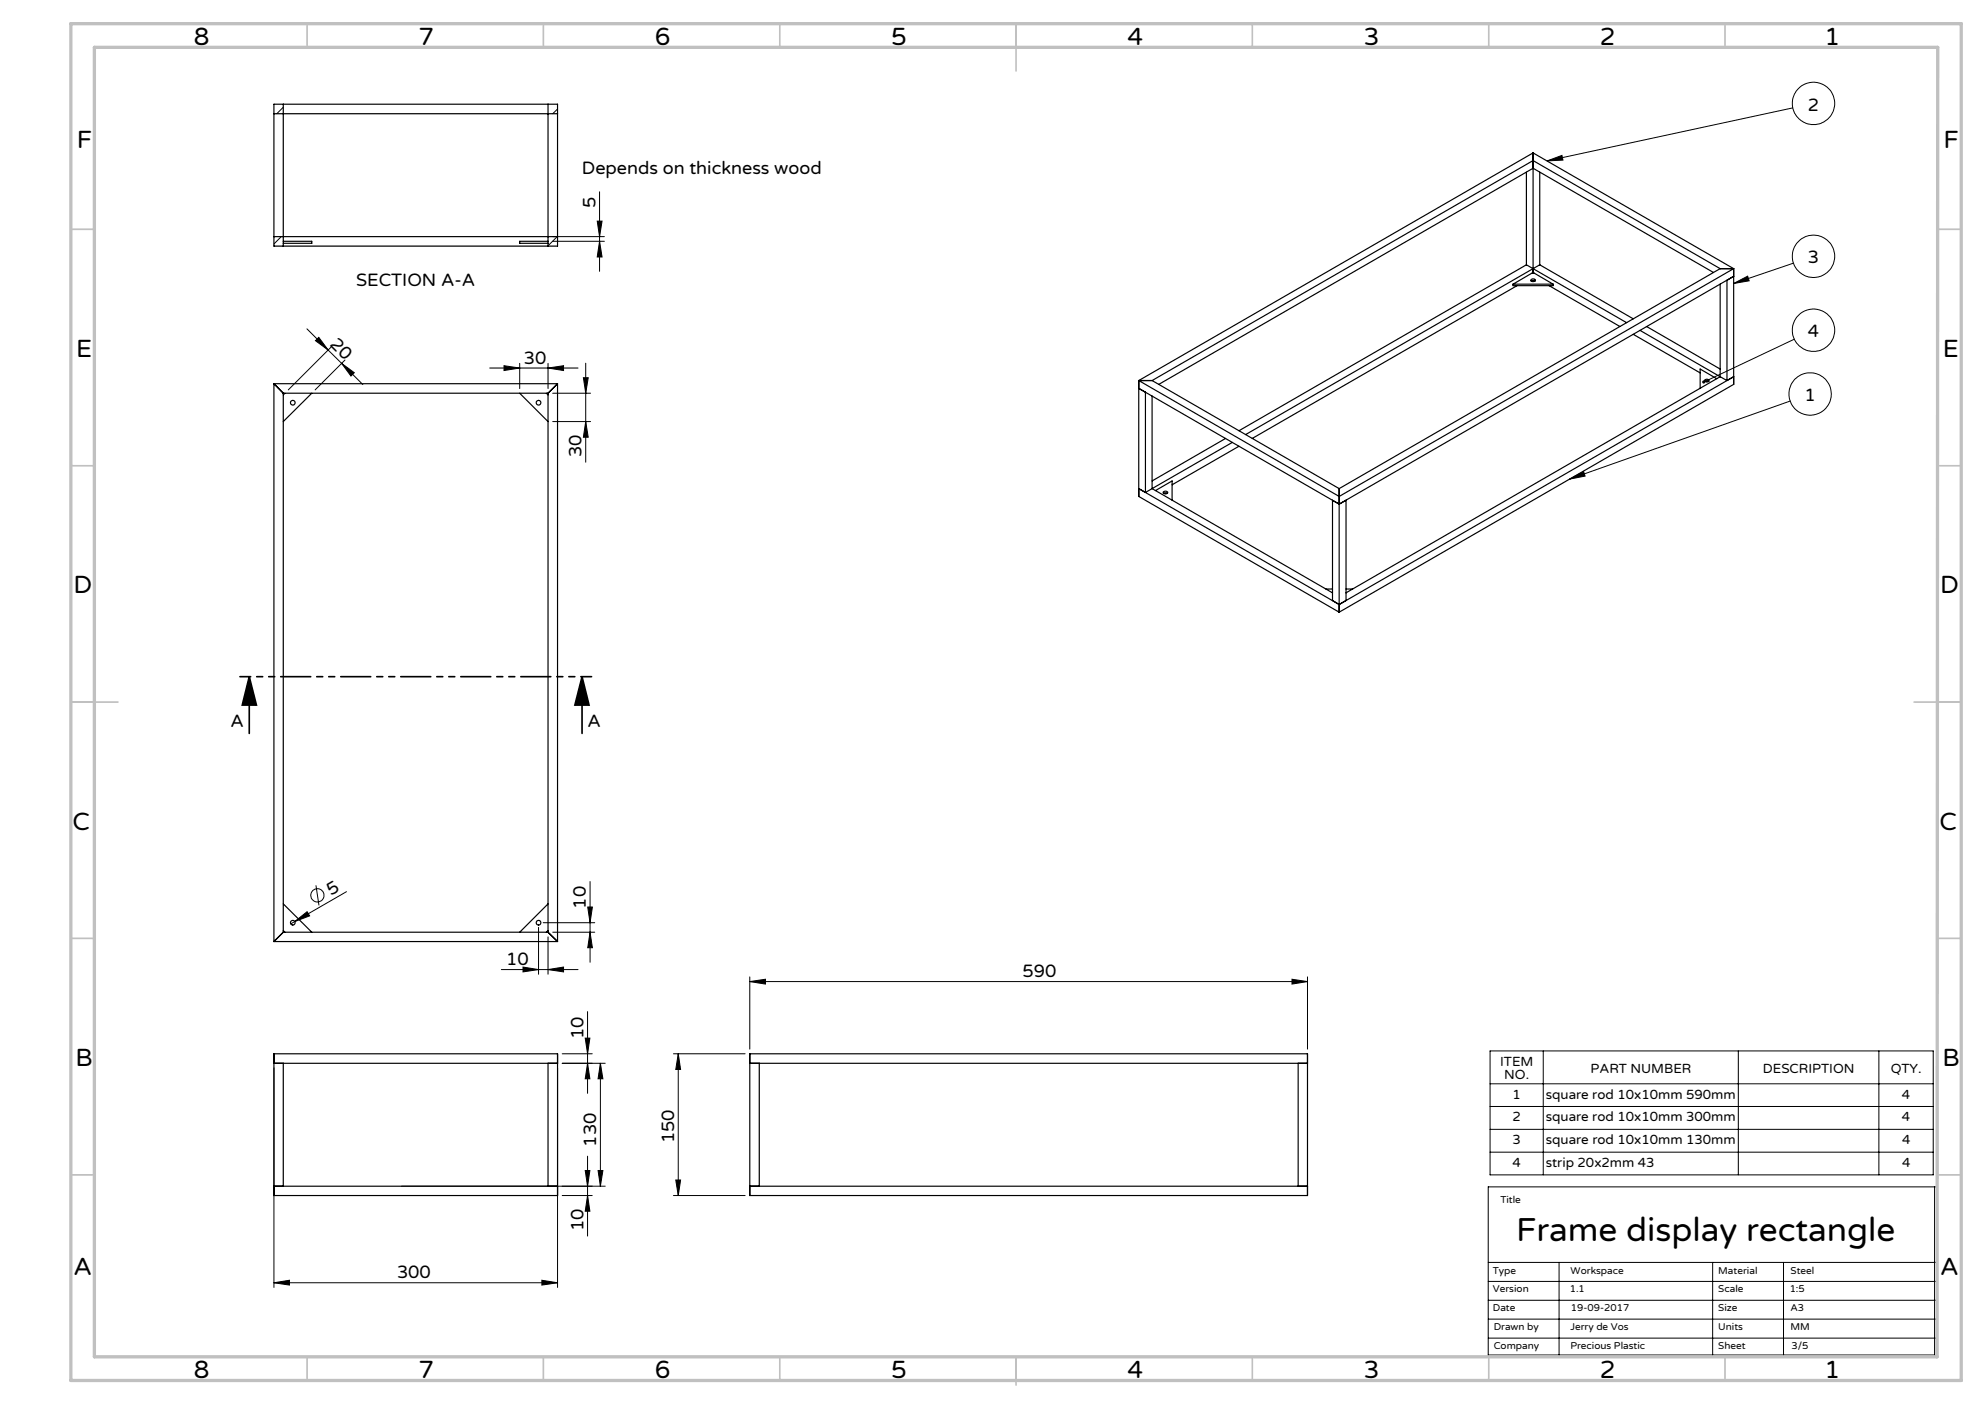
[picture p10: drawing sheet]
<svg xmlns="http://www.w3.org/2000/svg" width="420mm" height="297mm" viewBox="0 0 420 297" stroke-linecap="round" stroke-linejoin="round" font-family="sans-serif">
<!-- layer: Laag 1 -->
<g fill="none" stroke="#000" stroke-width=".21">
<path d="M59.9 22.7l-1.3 1.4M118 23.1l-1.1 1M327.3 34l3.2-1.1 .2 1zM379.3 22.8l-52 11.2M59.5 50.1l-1.5 1.5M116.9 50.1h11M116.9 51h11M117.9 50.1l-1.9 1.9M126.4 46.8h1l-.5 3.3zM126.9 40.6v16.8M126.9 51l.5 3.4h-1zM366.8 60l3-1.6 .3 1z"/>
<path d="M379.5 55.7l-12.7 4.3M64.9 69.6l4.5 4.4M66.7 72.1l.8-.7 1.9 2.6zM69.4 74l2.9 2.9M70.1 73.3l-9.1 9.2M72.3 76.9l2.7 1.9-.7 .7zM72.3 76.9l4.5 4.4M73 76.2l-6.3 6.3M103.6 77.9h18.7M106.6 77.4l3.4 .5-3.4 .5zM110 76.9v5.3M116 77.9l3.2-.5v1z"/>
<path d="M116 76.9v5.3M123.4 79.9h1.1l-.6 3.3zM123.9 76.8v21M379.7 71.8l-19.2 9M116.9 89.2h8.1M116.9 83.2h8.1M123.9 89.2l.6 3.3h-1.1zM378.8 84.8l-46.7 16.5M332.1 101.3l3-1.5 .3 .9zM62.4 194.9l2.6-2 .5 .8zM62.4 194.9l-.9 .5M66.9 187.3l.6 4.2"/>
<path d="M73.3 188.6l-10.9 6.3M113.9 196.2v9.9M114.9 195.2h10.9M116 198.2v7.9M116.9 197.2h8.9M124.4 191.9h.9l-.5 3.3zM124.8 186.5v17M124.8 197.2l.5 3.3h-.9zM106.1 205.1h16.2M110.7 204.6l3.2 .5-3.2 .5zM116 205.1l3.2-.5v1zM123.8 219.6h1l-.5 3.3z"/>
<path d="M124.3 214v17.3M158.6 207.6l3.4-.5v1.1zM158.6 206.7v15.2M158.6 207.6h118M273.4 207.1l3.2 .5-3.2 .6zM276.6 206.7v15.2M58 225.9v46.4M118 225.9v46.4M119 222.9h6.3M124.3 224.9l.5 3.3h-1zM127 224.9l.6 3.3h-1.1zM127 224.9v26"/>
<path d="M128.1 224.9h-9.1M142.5 222.9h15.2M143.5 222.9l.5 3.3h-1zM143.5 222.9v30M315.3 222.3h93.7v26.2h-93.7zM315.3 234.1h93.7M315.3 238.9h93.7M315.3 229.3h93.7M326.5 222.3v26.2M367.8 222.3v26.2M397.5 222.3v26.2M119 252.9h6.3"/>
<path d="M123.8 247.6h1l-.5 3.3zM124.3 244.6v16.9M124.3 252.9l.5 3.3h-1zM126.5 247.6h1.1l-.6 3.3zM128.1 250.9h-43.2M142.5 252.9h15.2M143 249.6h1l-.5 3.3zM315.3 243.7h93.7M409.3 251.1v35.5h-94.4M58 271.4l3.2-.6v1zM58 271.4h60M114.7 270.8l3.3 .6-3.3 .4z"/>
<path d="M314.9 267h95M314.9 271.1h95M314.9 275.1h95M314.9 279h95M329.9 267v20.1M362.4 267v20.1M377.4 267v20.1M314.9 283.1h95M315 287h94.9v-35.9h-95v36h95"/>
<circle cx="383.7" cy="21.9" r="4.5"/>
<circle cx="383.7" cy="54.2" r="4.5"/>
<circle cx="383.7" cy="69.8" r="4.5"/>
<circle cx="383" cy="83.4" r="4.5"/>
<circle cx="67.2" cy="189.4" r="1.41"/>
</g>
<path d="M52.7 143.2l1.6 6h-3zM52.7 143.2v11.9M123.2 143.2l1.4 6h-3zM123.2 143.2v11.9" fill="none" stroke="#000" stroke-width=".35"/>
<path d="M125.2 143.1h-74.4" fill="none" stroke="#000" stroke-width=".35" stroke-dasharray="6.3 1.3 1.3 1.3 1.3 1.3" stroke-dashoffset="4.1"/>
<g fill="none" stroke="#c0c0c0" stroke-width=".35">
<path d="M65 5v5M115 5v5M165 5v5M215 5v10M265 5v5M315 5v5M365 5v5M15 48.5h5M410 48.5h5M15 98.5h5M410 98.5h5M15 148.5h10"/>
<path d="M405 148.5h10M15 198.5h5M410 198.5h5M15 248.5h5M410 248.5h5M65 287v5M115 287v5M165 287v5M215 287v6M265 287v5M315 287v5M365 287v5"/>
</g>
<path d="M15 5h400v287h-400zM20 10h390l-.1 277h-389.9z" fill="none" stroke="#c0c0c0" stroke-width=".7"/>
<g fill="#000">
<path d="M62.4 194.9l2.6-2 .5 .8z"/>
<path d="M327.3 34l3.2-1.1 .2 1zM366.8 60l3-1.6 .3 1zM360.3 80.6l-.1 .4 .3-.2-.3 .2a.34 .34 0 0 0 .5 .1 .34 .34 0 0 0 .1-.5 .34 .34 0 0 0-.5 0zM332.1 101.3l3-1.5 .3 .9z"/>
<path d="M126.4 46.8h1l-.5 3.3zM126.9 51l.5 3.4h-1z"/>
<path d="M66.7 72.1l.8-.7 1.9 2.6zM72.3 76.9l2.7 1.9-.7 .7z"/>
<path d="M106.6 77.4l3.4 .5-3.4 .5zM116 77.9l3.2-.5v1z"/>
<path d="M123.9 89.2l.6 3.3h-1.1zM123.4 79.9h1.1l-.6 3.3z"/>
<path d="M123.2 143.2l1.4 6h-3zM52.7 143.2l1.6 6h-3z"/>
<path d="M124.4 191.9h.9l-.5 3.3zM124.8 197.2l.5 3.3h-.9z"/>
<path d="M110.7 204.6l3.2 .5-3.2 .5zM116 205.1l3.2-.5v1z"/>
<path d="M127 224.9l.6 3.3h-1.1zM126.5 247.6h1.1l-.6 3.3zM143.5 222.9l.5 3.3h-1zM143 249.6h1l-.5 3.3z"/>
<path d="M123.8 247.6h1l-.5 3.3zM124.3 252.9l.5 3.3h-1zM123.8 219.6h1l-.5 3.3zM124.3 224.9l.5 3.3h-1z"/>
<path d="M114.7 270.8l3.3 .6-3.3 .4zM58 271.4l3.2-.6v1zM273.4 207.1l3.2 .5-3.2 .6zM158.6 207.6l3.4-.5v1.1z"/>
</g>
<g fill="none" stroke="#000" stroke-width=".25">
<path d="M58 22h60v30.1h-60zM58 24.1h60M59.9 22v30.1M116 22v30.1M323 36.4v19.6M324.4 32.3v25.5M324.4 32.3l-83.5 48.2M324.4 32.3l42.4 24.5M325.8 36.4v19.6M58 50.1h60M59.9 51h6.1v.5h-6.1M116 51h-6v.5h6"/>
<path d="M323 56l-60.9 35.1M323 56l1.4 .8M324 59.4l.2-.1 .6 .1M324 59.1a.4 .4 0 0 1 .6-.2 .4 .4 0 0 1 .1 .6 .4 .4 0 0 1-.5 .1 .4 .4 0 0 1-.2-.5zM324.4 56.8l-60.8 35.1M324.4 56.8l19.8 11.5M325.8 56l19.8 11.4M325.8 56l-1.4 .8M362.5 57.6l-38.1-22-79.2 45.7M364 56.8h2.8M364 56.8l-80.6 46.6M364 56.8l-39.6-22.8-80.6 46.5"/>
<path d="M366.8 56.8l-83.4 48.2-42.5-24.5M366.8 56.8v24.5l-83.4 48.2M320.1 60.1v.3h8.5v-.3M320.1 60.1h8.5M320.1 60.1l4-2.3h.5l4 2.3M321 60.4l-56 32.3M327.8 60.4l15 8.7M345.6 70.7l14.1 8.2M347 69.9l17 9.8M348.4 69.1l15.6 9M364 79.7l-79.2 45.7M364 60.1v19.6"/>
<path d="M364 79.7l1.4 .8M58 81.2v118M58 81.2l1.9 2M58 81.2h60M59.9 83.2v114M59.9 83.2h56.1M60.3 83.2l-.4 .3M66 83.2l-6.1 6M110 83.2l6 6M115.6 83.2l.4 .3M116 83.2v114M118 81.2v118"/>
<path d="M118 81.2l-2 2M240.9 80.5v24.5l42.5 24.5M240.9 80.5h2.9M243.8 83.8v19.6l38.1 22M243.8 80.5l39.6 22.9M259.3 92.7l-15.5 9M260.7 93.6l-18.3 10.6M262.1 94.4l-14.1 8.1M360.7 80.4a.51 .51 0 0 1 .5-.2 .51 .51 0 0 1 .4 .4 .5 .5 0 0 1-.5 .2 .5 .5 0 0 1-.4-.4zM360.8 80.7l.3-.2 .5 .2M363.3 80.1l-3.6-2v4.1M365.4 80.5v-21.2l1.4-.8-83.4 48.1"/>
<path d="M365.4 80.5l1.4-.8-83.4 48.2M242.4 104.2l-1.5-.8 42.5 24.5M242.4 104.2v-21.2l-1.5-.8 42.5 24.4M244.5 103.8l3.5-2.1v4.1M246.1 104.1a.51 .51 0 0 1 .6-.2 .51 .51 0 0 1 .4 .4 .52 .52 0 0 1-.6 .2 .52 .52 0 0 1-.4-.4zM246.2 104.3l.2-.1 .6 .1M283.4 103.4v26.1M283.4 106.6l-1.5-.8v21.2l1.5 .9M283.4 106.6l1.4-.8v21.2l-1.4 .9M280.5 124.6h1.4M284.8 124.6h1.4M58 199.2h60"/>
<path d="M59.9 197.2l-1.9 2M59.9 197.2h56.1M59.9 196.8l.4 .4M59.9 191.2l6.1 6M116 197.2l2 2M116 196.8l-.4 .4M116 191.2l-6 6M58 222.9h60v30h-60zM58 224.9h60M59.9 224.9v26M116 224.9v26M158.6 222.9h118v30h-118z"/>
<path d="M158.6 224.9h118M160.7 224.9v26M274.7 224.9v26M58 250.9h60M158.6 250.9h118"/>
<circle cx="61.9" cy="85.2" r=".5"/>
<circle cx="114" cy="85.2" r=".5"/>
<circle cx="61.9" cy="195.2" r=".5"/>
<circle cx="114" cy="195.2" r=".5"/>
</g>
<text font-size="7.1" x="320.8" y="262.5">Frame display rectangle</text>
<g font-size="5.3">
<text x="41" y="9.5">8</text>
<text x="88.5" y="9.5">7</text>
<text x="138.5" y="9.5">6</text>
<text x="188.5" y="9.5">5</text>
<text x="238.5" y="9.5">4</text>
<text x="288.5" y="9.5">3</text>
<text x="338.5" y="9.5">2</text>
<text x="386" y="9.5">1</text>
<text x="16.2" y="31.3">F</text>
<text x="411.2" y="31.3">F</text>
<text x="16.1" y="75.5">E</text>
<text x="411.1" y="75.5">E</text>
<text x="15.5" y="125.5">D</text>
<text x="410.5" y="125.5">D</text>
<text x="15.4" y="175.5">C</text>
<text x="410.4" y="175.5">C</text>
<text x="16" y="225.5">B</text>
<text x="411" y="225.5">B</text>
<text x="15.5" y="269.8">A</text>
<text x="410.5" y="269.8">A</text>
<text x="41" y="291.5">8</text>
<text x="88.5" y="291.5">7</text>
<text x="138.5" y="291.5">6</text>
<text x="188.5" y="291.5">5</text>
<text x="238.5" y="291.5">4</text>
<text x="288.5" y="291.5">3</text>
<text x="338.5" y="291.5">2</text>
<text x="386" y="291.5">1</text>
</g>
<g font-size="3.8">
<text x="382.5" y="23.4">2</text>
<text x="123.1" y="36.9">Depends on thickness wood</text>
<text x="126" y="43.9" transform="rotate(-90 126 43.9)">5</text>
<text x="382.5" y="55.7">3</text>
<text x="75.4" y="60.5">SECTION A-A</text>
<text x="382.5" y="71.4">4</text>
<text x="69.7" y="73" transform="rotate(45 69.7 73)">20</text>
<text x="110.9" y="76.9">30</text>
<text x="381.8" y="84.9">1</text>
<text x="123.1" y="96.8" transform="rotate(-90 123.1 96.8)">30</text>
<text x="48.8" y="153.9">A</text>
<text x="124.3" y="153.9">A</text>
<text x="70" y="189.6" transform="rotate(-30 70 189.6)">5</text>
<text x="124" y="192.2" transform="rotate(-90 124 192.2)">10</text>
<text x="107.1" y="204.2">10</text>
<text x="216.3" y="206.7">590</text>
<text x="123.4" y="219.8" transform="rotate(-90 123.4 219.8)">10</text>
<text x="126.2" y="242.5" transform="rotate(-90 126.2 242.5)">130</text>
<text x="142.6" y="241.8" transform="rotate(-90 142.6 241.8)">150</text>
<text x="123.4" y="260.5" transform="rotate(-90 123.4 260.5)">10</text>
<text x="84" y="270.4">300</text>
</g>
<g font-size="2.8">
<text x="317.4" y="225.5">ITEM</text>
<text x="336.5" y="226.9">PART NUMBER</text>
<text x="373" y="226.9">DESCRIPTION</text>
<text x="400" y="226.9">QTY.</text>
<text x="318.3" y="228.3">NO.</text>
<text x="320" y="232.4">1</text>
<text x="327.1" y="232.4">square rod 10x10mm 590mm</text>
<text x="402.4" y="232.4">4</text>
<text x="320" y="237.2">2</text>
<text x="327.1" y="237.2">square rod 10x10mm 300mm</text>
<text x="402.4" y="237.2">4</text>
<text x="320" y="242">3</text>
<text x="327.1" y="242">square rod 10x10mm 130mm</text>
<text x="402.4" y="242">4</text>
<text x="320" y="246.9">4</text>
<text x="327.1" y="246.9">strip 20x2mm 43</text>
<text x="402.4" y="246.9">4</text>
</g>
<g font-size="2.1">
<text x="317.5" y="254.4">Title</text>
<text x="315.9" y="269.4">Type</text>
<text x="332.3" y="269.4">Workspace</text>
<text x="363.6" y="269.4">Material</text>
<text x="378.9" y="269.4">Steel</text>
<text x="315.9" y="273.3">Version</text>
<text x="332.1" y="273.3">1.1</text>
<text x="363.6" y="273.3">Scale</text>
<text x="378.7" y="273.3">1:5</text>
<text x="315.9" y="277.3">Date</text>
<text x="316" y="281.4">Drawn by</text>
<text x="332.3" y="281.3">Jerry de Vos</text>
<text x="332.4" y="277.3">19-09-2017</text>
<text x="363.6" y="281.4">Units</text>
<text x="363.6" y="277.3">Size</text>
<text x="378.8" y="281.4">MM</text>
<text x="378.8" y="277.3">A3</text>
<text x="316" y="285.3">Company</text>
<text x="332.3" y="285.3">Precious Plastic</text>
<text x="363.6" y="285.3">Sheet</text>
<text x="379.1" y="285.3">3/5</text>
</g>
</svg>
